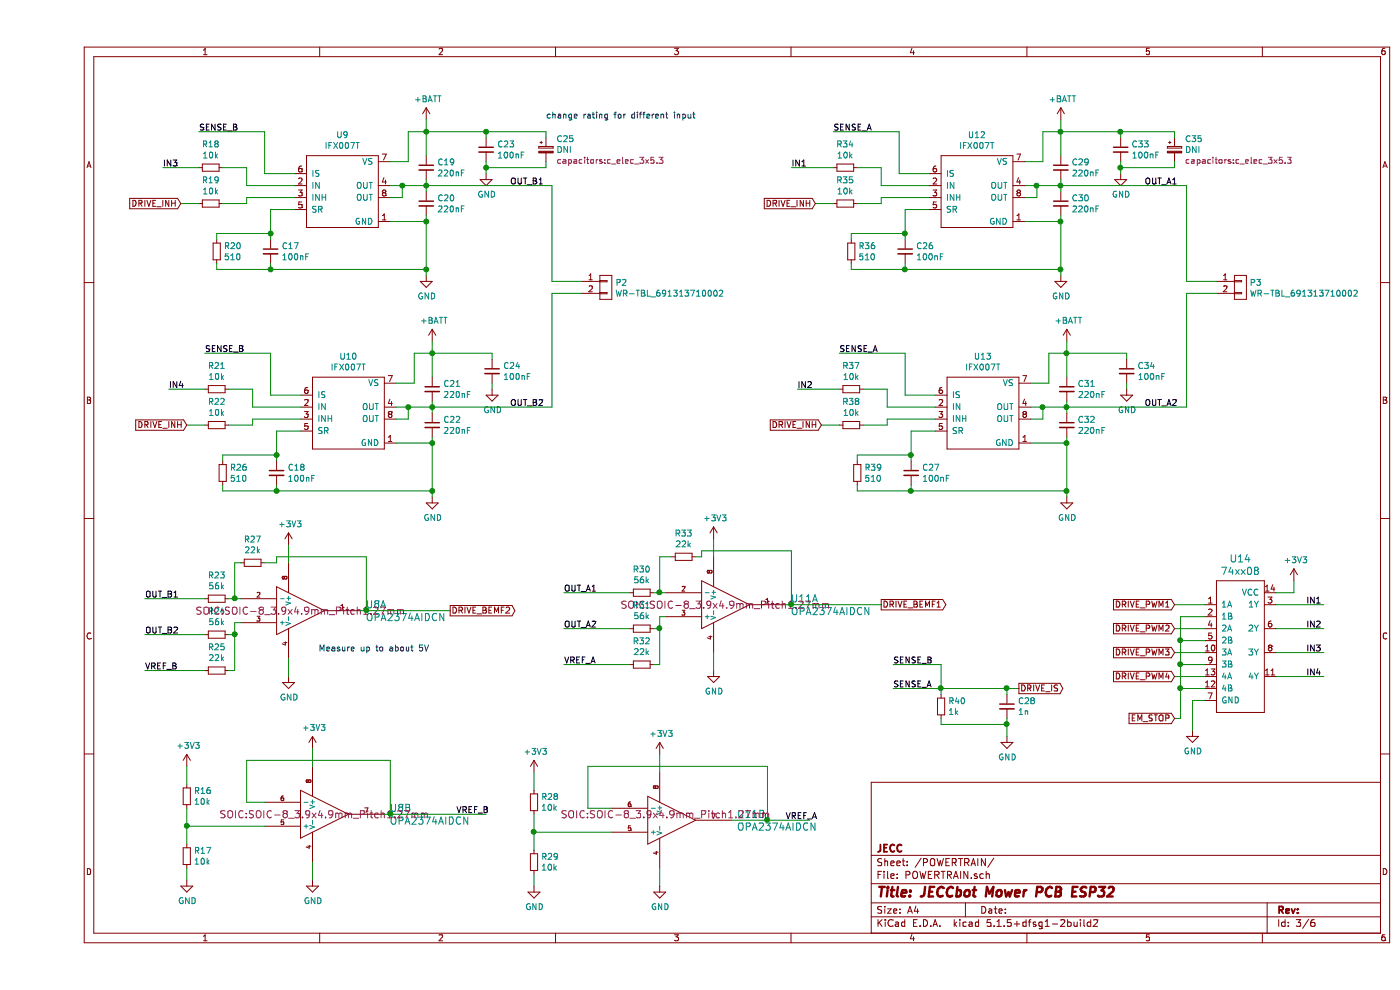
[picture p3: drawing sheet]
EESchema Schematic File Version 4
EELAYER 30 0
EELAYER END
$Descr A4 11693 8268
encoding utf-8
Sheet 3 6
Title "JECCbot Mower PCB ESP32"
Date ""
Rev ""
Comp "JECC"
Comment1 ""
Comment2 ""
Comment3 ""
Comment4 ""
$EndDescr
$Comp
L motor-driver:IFX007T U9
U 1 1
P 2500 1600
F 0 "U9" H 2550 2075 50  0000 C CNN
F 1 "IFX007T" H 2550 1984 50  0000 C CNN
F 2 "SOT_TO:TO-263-7Lead" H 2500 1600 50  0001 C CNN
F 3 "" H 2500 1600 50  0001 C CNN
	1    2500 1600
	1    0    0    -1  
$EndComp
$Comp
L devices:C_0603 C19
U 1 1
P 3250 1400
F 0 "C19" H 3342 1446 50  0000 L CNN
F 1 "220nF" H 3342 1355 50  0000 L CNN
F 2 "capacitors:C_0603" H 3250 1250 50  0001 C CNN
F 3 "" H 3250 1400 50  0000 C CNN
	1    3250 1400
	1    0    0    -1  
$EndComp
$Comp
L devices:C_0603 C20
U 1 1
P 3250 1700
F 0 "C20" H 3342 1746 50  0000 L CNN
F 1 "220nF" H 3342 1655 50  0000 L CNN
F 2 "capacitors:C_0603" H 3250 1550 50  0001 C CNN
F 3 "" H 3250 1700 50  0000 C CNN
	1    3250 1700
	1    0    0    -1  
$EndComp
$Comp
L devices:C_0603 C23
U 1 1
P 3750 1250
F 0 "C23" H 3842 1296 50  0000 L CNN
F 1 "100nF" H 3842 1205 50  0000 L CNN
F 2 "capacitors:C_0603" H 3750 1100 50  0001 C CNN
F 3 "" H 3750 1250 50  0000 C CNN
	1    3750 1250
	1    0    0    -1  
$EndComp
$Comp
L devices:R_0603 R20
U 1 1
P 1500 2100
F 0 "R20" H 1559 2146 50  0000 L CNN
F 1 "510" H 1559 2055 50  0000 L CNN
F 2 "resistors:R_0603" H 1500 1950 50  0001 C CNN
F 3 "" H 1500 2100 50  0000 C CNN
	1    1500 2100
	1    0    0    -1  
$EndComp
$Comp
L power-supply:+BATT #PWR053
U 1 1
P 3250 1000
F 0 "#PWR053" H 3250 850 50  0001 C CNN
F 1 "+BATT" H 3265 1173 50  0000 C CNN
F 2 "" H 3250 1000 50  0000 C CNN
F 3 "" H 3250 1000 50  0000 C CNN
	1    3250 1000
	1    0    0    -1  
$EndComp
Wire Wire Line
	2950 1550 3050 1550
Wire Wire Line
	3050 1550 3050 1650
Wire Wire Line
	3050 1650 2950 1650
Wire Wire Line
	3250 1600 3250 1550
Wire Wire Line
	3050 1550 3250 1550
Connection ~ 3050 1550
Connection ~ 3250 1550
Wire Wire Line
	3250 1550 3250 1500
Wire Wire Line
	3250 1800 3250 1850
Wire Wire Line
	3250 1850 2950 1850
Connection ~ 3250 1850
Wire Wire Line
	3250 1850 3250 2250
Wire Wire Line
	1500 2200 1500 2250
Wire Wire Line
	1500 2250 1950 2250
Connection ~ 3250 2250
Wire Wire Line
	3250 2250 3250 2300
Wire Wire Line
	1950 2200 1950 2250
Connection ~ 1950 2250
Wire Wire Line
	1950 2250 3250 2250
Wire Wire Line
	1500 2000 1500 1950
Wire Wire Line
	1500 1950 1950 1950
Wire Wire Line
	1950 1950 1950 2000
Wire Wire Line
	1950 1950 1950 1750
Wire Wire Line
	1950 1750 2150 1750
Connection ~ 1950 1950
Wire Wire Line
	2950 1350 3100 1350
Wire Wire Line
	3100 1350 3100 1100
Wire Wire Line
	3100 1100 3250 1100
Wire Wire Line
	3750 1100 3750 1150
Wire Wire Line
	3250 1300 3250 1100
Connection ~ 3250 1100
Wire Wire Line
	3250 1100 3750 1100
Wire Wire Line
	3250 1000 3250 1100
Wire Wire Line
	3750 1400 3750 1350
$Comp
L devices:R_0603 R18
U 1 1
P 1450 1400
F 0 "R18" V 1254 1400 50  0000 C CNN
F 1 "10k" V 1345 1400 50  0000 C CNN
F 2 "resistors:R_0603" H 1450 1250 50  0001 C CNN
F 3 "" H 1450 1400 50  0000 C CNN
	1    1450 1400
	0    1    1    0   
$EndComp
$Comp
L devices:R_0603 R19
U 1 1
P 1450 1700
F 0 "R19" V 1254 1700 50  0000 C CNN
F 1 "10k" V 1345 1700 50  0000 C CNN
F 2 "resistors:R_0603" H 1450 1550 50  0001 C CNN
F 3 "" H 1450 1700 50  0000 C CNN
	1    1450 1700
	0    1    1    0   
$EndComp
Wire Wire Line
	2150 1550 1750 1550
Wire Wire Line
	1750 1550 1750 1400
Wire Wire Line
	1750 1400 1550 1400
Wire Wire Line
	2150 1650 1750 1650
Wire Wire Line
	1750 1650 1750 1700
Wire Wire Line
	1750 1700 1550 1700
$Comp
L devices:C_0603 C17
U 1 1
P 1950 2100
F 0 "C17" H 2042 2146 50  0000 L CNN
F 1 "100nF" H 2042 2055 50  0000 L CNN
F 2 "capacitors:C_0603" H 1950 1950 50  0001 C CNN
F 3 "" H 1950 2100 50  0000 C CNN
	1    1950 2100
	1    0    0    -1  
$EndComp
Wire Wire Line
	2150 1450 1900 1450
Wire Wire Line
	1900 1450 1900 1100
Wire Wire Line
	1900 1100 1350 1100
Text Label 1350 1100 0    50   ~ 0
SENSE_B
$Comp
L motor-driver:IFX007T U10
U 1 1
P 2550 3450
F 0 "U10" H 2600 3925 50  0000 C CNN
F 1 "IFX007T" H 2600 3834 50  0000 C CNN
F 2 "SOT_TO:TO-263-7Lead" H 2550 3450 50  0001 C CNN
F 3 "" H 2550 3450 50  0001 C CNN
	1    2550 3450
	1    0    0    -1  
$EndComp
$Comp
L devices:C_0603 C21
U 1 1
P 3300 3250
F 0 "C21" H 3392 3296 50  0000 L CNN
F 1 "220nF" H 3392 3205 50  0000 L CNN
F 2 "capacitors:C_0603" H 3300 3100 50  0001 C CNN
F 3 "" H 3300 3250 50  0000 C CNN
	1    3300 3250
	1    0    0    -1  
$EndComp
$Comp
L devices:C_0603 C22
U 1 1
P 3300 3550
F 0 "C22" H 3392 3596 50  0000 L CNN
F 1 "220nF" H 3392 3505 50  0000 L CNN
F 2 "capacitors:C_0603" H 3300 3400 50  0001 C CNN
F 3 "" H 3300 3550 50  0000 C CNN
	1    3300 3550
	1    0    0    -1  
$EndComp
$Comp
L devices:C_0603 C24
U 1 1
P 3800 3100
F 0 "C24" H 3892 3146 50  0000 L CNN
F 1 "100nF" H 3892 3055 50  0000 L CNN
F 2 "capacitors:C_0603" H 3800 2950 50  0001 C CNN
F 3 "" H 3800 3100 50  0000 C CNN
	1    3800 3100
	1    0    0    -1  
$EndComp
$Comp
L devices:R_0603 R26
U 1 1
P 1550 3950
F 0 "R26" H 1609 3996 50  0000 L CNN
F 1 "510" H 1609 3905 50  0000 L CNN
F 2 "resistors:R_0603" H 1550 3800 50  0001 C CNN
F 3 "" H 1550 3950 50  0000 C CNN
	1    1550 3950
	1    0    0    -1  
$EndComp
$Comp
L power-supply:+BATT #PWR055
U 1 1
P 3300 2850
F 0 "#PWR055" H 3300 2700 50  0001 C CNN
F 1 "+BATT" H 3315 3023 50  0000 C CNN
F 2 "" H 3300 2850 50  0000 C CNN
F 3 "" H 3300 2850 50  0000 C CNN
	1    3300 2850
	1    0    0    -1  
$EndComp
Wire Wire Line
	3000 3400 3100 3400
Wire Wire Line
	3100 3400 3100 3500
Wire Wire Line
	3100 3500 3000 3500
Wire Wire Line
	3300 3450 3300 3400
Wire Wire Line
	3100 3400 3300 3400
Connection ~ 3100 3400
Connection ~ 3300 3400
Wire Wire Line
	3300 3400 3300 3350
Wire Wire Line
	3300 3650 3300 3700
Wire Wire Line
	3300 3700 3000 3700
Connection ~ 3300 3700
Wire Wire Line
	3300 3700 3300 4100
Wire Wire Line
	1550 4050 1550 4100
Wire Wire Line
	1550 4100 2000 4100
Connection ~ 3300 4100
Wire Wire Line
	3300 4100 3300 4150
Wire Wire Line
	2000 4050 2000 4100
Connection ~ 2000 4100
Wire Wire Line
	2000 4100 3300 4100
Wire Wire Line
	1550 3850 1550 3800
Wire Wire Line
	1550 3800 2000 3800
Wire Wire Line
	2000 3800 2000 3850
Wire Wire Line
	2000 3800 2000 3600
Wire Wire Line
	2000 3600 2200 3600
Connection ~ 2000 3800
Wire Wire Line
	3000 3200 3150 3200
Wire Wire Line
	3150 3200 3150 2950
Wire Wire Line
	3150 2950 3300 2950
Wire Wire Line
	3800 2950 3800 3000
Wire Wire Line
	3300 3150 3300 2950
Connection ~ 3300 2950
Wire Wire Line
	3300 2950 3800 2950
Wire Wire Line
	3300 2850 3300 2950
Wire Wire Line
	3800 3250 3800 3200
$Comp
L devices:R_0603 R21
U 1 1
P 1500 3250
F 0 "R21" V 1304 3250 50  0000 C CNN
F 1 "10k" V 1395 3250 50  0000 C CNN
F 2 "resistors:R_0603" H 1500 3100 50  0001 C CNN
F 3 "" H 1500 3250 50  0000 C CNN
	1    1500 3250
	0    1    1    0   
$EndComp
$Comp
L devices:R_0603 R22
U 1 1
P 1500 3550
F 0 "R22" V 1304 3550 50  0000 C CNN
F 1 "10k" V 1395 3550 50  0000 C CNN
F 2 "resistors:R_0603" H 1500 3400 50  0001 C CNN
F 3 "" H 1500 3550 50  0000 C CNN
	1    1500 3550
	0    1    1    0   
$EndComp
Wire Wire Line
	2200 3400 1800 3400
Wire Wire Line
	1800 3400 1800 3250
Wire Wire Line
	1800 3250 1600 3250
Wire Wire Line
	2200 3500 1800 3500
Wire Wire Line
	1800 3500 1800 3550
Wire Wire Line
	1800 3550 1600 3550
$Comp
L devices:C_0603 C18
U 1 1
P 2000 3950
F 0 "C18" H 2092 3996 50  0000 L CNN
F 1 "100nF" H 2092 3905 50  0000 L CNN
F 2 "capacitors:C_0603" H 2000 3800 50  0001 C CNN
F 3 "" H 2000 3950 50  0000 C CNN
	1    2000 3950
	1    0    0    -1  
$EndComp
Wire Wire Line
	2200 3300 1950 3300
Wire Wire Line
	1950 3300 1950 2950
Wire Wire Line
	1950 2950 1400 2950
Text Label 1400 2950 0    50   ~ 0
SENSE_B
Text GLabel 1200 1700 0    50   Input ~ 0
DRIVE_INH
Text GLabel 1250 3550 0    50   Input ~ 0
DRIVE_INH
Wire Wire Line
	1350 1700 1200 1700
Wire Wire Line
	1400 3550 1250 3550
Wire Wire Line
	3250 1550 4300 1550
Wire Wire Line
	4300 1550 4300 2350
Wire Wire Line
	4300 2350 4550 2350
Wire Wire Line
	4300 3400 4300 2450
Wire Wire Line
	4300 2450 4550 2450
Text Label 3950 1550 0    50   ~ 0
OUT_B1
Text Label 3950 3400 0    50   ~ 0
OUT_B2
$Comp
L motor-driver:IFX007T U12
U 1 1
P 7800 1600
F 0 "U12" H 7850 2075 50  0000 C CNN
F 1 "IFX007T" H 7850 1984 50  0000 C CNN
F 2 "SOT_TO:TO-263-7Lead" H 7800 1600 50  0001 C CNN
F 3 "" H 7800 1600 50  0001 C CNN
	1    7800 1600
	1    0    0    -1  
$EndComp
$Comp
L devices:C_0603 C29
U 1 1
P 8550 1400
F 0 "C29" H 8642 1446 50  0000 L CNN
F 1 "220nF" H 8642 1355 50  0000 L CNN
F 2 "capacitors:C_0603" H 8550 1250 50  0001 C CNN
F 3 "" H 8550 1400 50  0000 C CNN
	1    8550 1400
	1    0    0    -1  
$EndComp
$Comp
L devices:C_0603 C30
U 1 1
P 8550 1700
F 0 "C30" H 8642 1746 50  0000 L CNN
F 1 "220nF" H 8642 1655 50  0000 L CNN
F 2 "capacitors:C_0603" H 8550 1550 50  0001 C CNN
F 3 "" H 8550 1700 50  0000 C CNN
	1    8550 1700
	1    0    0    -1  
$EndComp
$Comp
L devices:C_0603 C33
U 1 1
P 9050 1250
F 0 "C33" H 9142 1296 50  0000 L CNN
F 1 "100nF" H 9142 1205 50  0000 L CNN
F 2 "capacitors:C_0603" H 9050 1100 50  0001 C CNN
F 3 "" H 9050 1250 50  0000 C CNN
	1    9050 1250
	1    0    0    -1  
$EndComp
$Comp
L devices:R_0603 R36
U 1 1
P 6800 2100
F 0 "R36" H 6859 2146 50  0000 L CNN
F 1 "510" H 6859 2055 50  0000 L CNN
F 2 "resistors:R_0603" H 6800 1950 50  0001 C CNN
F 3 "" H 6800 2100 50  0000 C CNN
	1    6800 2100
	1    0    0    -1  
$EndComp
$Comp
L power-supply:+BATT #PWR066
U 1 1
P 8550 1000
F 0 "#PWR066" H 8550 850 50  0001 C CNN
F 1 "+BATT" H 8565 1173 50  0000 C CNN
F 2 "" H 8550 1000 50  0000 C CNN
F 3 "" H 8550 1000 50  0000 C CNN
	1    8550 1000
	1    0    0    -1  
$EndComp
Wire Wire Line
	8250 1550 8350 1550
Wire Wire Line
	8350 1550 8350 1650
Wire Wire Line
	8350 1650 8250 1650
Wire Wire Line
	8550 1600 8550 1550
Wire Wire Line
	8350 1550 8550 1550
Connection ~ 8350 1550
Connection ~ 8550 1550
Wire Wire Line
	8550 1550 8550 1500
Wire Wire Line
	8550 1800 8550 1850
Wire Wire Line
	8550 1850 8250 1850
Connection ~ 8550 1850
Wire Wire Line
	8550 1850 8550 2250
Wire Wire Line
	6800 2200 6800 2250
Wire Wire Line
	6800 2250 7250 2250
Connection ~ 8550 2250
Wire Wire Line
	8550 2250 8550 2300
Wire Wire Line
	7250 2200 7250 2250
Connection ~ 7250 2250
Wire Wire Line
	7250 2250 8550 2250
Wire Wire Line
	6800 2000 6800 1950
Wire Wire Line
	6800 1950 7250 1950
Wire Wire Line
	7250 1950 7250 2000
Wire Wire Line
	7250 1950 7250 1750
Wire Wire Line
	7250 1750 7450 1750
Connection ~ 7250 1950
Wire Wire Line
	8250 1350 8400 1350
Wire Wire Line
	8400 1350 8400 1100
Wire Wire Line
	8400 1100 8550 1100
Wire Wire Line
	9050 1100 9050 1150
Wire Wire Line
	8550 1300 8550 1100
Connection ~ 8550 1100
Wire Wire Line
	8550 1100 9050 1100
Wire Wire Line
	8550 1000 8550 1100
Wire Wire Line
	9050 1400 9050 1350
$Comp
L devices:R_0603 R34
U 1 1
P 6750 1400
F 0 "R34" V 6554 1400 50  0000 C CNN
F 1 "10k" V 6645 1400 50  0000 C CNN
F 2 "resistors:R_0603" H 6750 1250 50  0001 C CNN
F 3 "" H 6750 1400 50  0000 C CNN
	1    6750 1400
	0    1    1    0   
$EndComp
$Comp
L devices:R_0603 R35
U 1 1
P 6750 1700
F 0 "R35" V 6554 1700 50  0000 C CNN
F 1 "10k" V 6645 1700 50  0000 C CNN
F 2 "resistors:R_0603" H 6750 1550 50  0001 C CNN
F 3 "" H 6750 1700 50  0000 C CNN
	1    6750 1700
	0    1    1    0   
$EndComp
Wire Wire Line
	7450 1550 7050 1550
Wire Wire Line
	7050 1550 7050 1400
Wire Wire Line
	7050 1400 6850 1400
Wire Wire Line
	7450 1650 7050 1650
Wire Wire Line
	7050 1650 7050 1700
Wire Wire Line
	7050 1700 6850 1700
$Comp
L devices:C_0603 C26
U 1 1
P 7250 2100
F 0 "C26" H 7342 2146 50  0000 L CNN
F 1 "100nF" H 7342 2055 50  0000 L CNN
F 2 "capacitors:C_0603" H 7250 1950 50  0001 C CNN
F 3 "" H 7250 2100 50  0000 C CNN
	1    7250 2100
	1    0    0    -1  
$EndComp
Wire Wire Line
	7450 1450 7200 1450
Wire Wire Line
	7200 1450 7200 1100
Wire Wire Line
	7200 1100 6650 1100
Text Label 6650 1100 0    50   ~ 0
SENSE_A
$Comp
L motor-driver:IFX007T U13
U 1 1
P 7850 3450
F 0 "U13" H 7900 3925 50  0000 C CNN
F 1 "IFX007T" H 7900 3834 50  0000 C CNN
F 2 "SOT_TO:TO-263-7Lead" H 7850 3450 50  0001 C CNN
F 3 "" H 7850 3450 50  0001 C CNN
	1    7850 3450
	1    0    0    -1  
$EndComp
$Comp
L devices:C_0603 C31
U 1 1
P 8600 3250
F 0 "C31" H 8692 3296 50  0000 L CNN
F 1 "220nF" H 8692 3205 50  0000 L CNN
F 2 "capacitors:C_0603" H 8600 3100 50  0001 C CNN
F 3 "" H 8600 3250 50  0000 C CNN
	1    8600 3250
	1    0    0    -1  
$EndComp
$Comp
L devices:C_0603 C32
U 1 1
P 8600 3550
F 0 "C32" H 8692 3596 50  0000 L CNN
F 1 "220nF" H 8692 3505 50  0000 L CNN
F 2 "capacitors:C_0603" H 8600 3400 50  0001 C CNN
F 3 "" H 8600 3550 50  0000 C CNN
	1    8600 3550
	1    0    0    -1  
$EndComp
$Comp
L devices:C_0603 C34
U 1 1
P 9100 3100
F 0 "C34" H 9192 3146 50  0000 L CNN
F 1 "100nF" H 9192 3055 50  0000 L CNN
F 2 "capacitors:C_0603" H 9100 2950 50  0001 C CNN
F 3 "" H 9100 3100 50  0000 C CNN
	1    9100 3100
	1    0    0    -1  
$EndComp
$Comp
L devices:R_0603 R39
U 1 1
P 6850 3950
F 0 "R39" H 6909 3996 50  0000 L CNN
F 1 "510" H 6909 3905 50  0000 L CNN
F 2 "resistors:R_0603" H 6850 3800 50  0001 C CNN
F 3 "" H 6850 3950 50  0000 C CNN
	1    6850 3950
	1    0    0    -1  
$EndComp
$Comp
L power-supply:+BATT #PWR068
U 1 1
P 8600 2850
F 0 "#PWR068" H 8600 2700 50  0001 C CNN
F 1 "+BATT" H 8615 3023 50  0000 C CNN
F 2 "" H 8600 2850 50  0000 C CNN
F 3 "" H 8600 2850 50  0000 C CNN
	1    8600 2850
	1    0    0    -1  
$EndComp
Wire Wire Line
	8300 3400 8400 3400
Wire Wire Line
	8400 3400 8400 3500
Wire Wire Line
	8400 3500 8300 3500
Wire Wire Line
	8600 3450 8600 3400
Wire Wire Line
	8400 3400 8600 3400
Connection ~ 8400 3400
Connection ~ 8600 3400
Wire Wire Line
	8600 3400 8600 3350
Wire Wire Line
	8600 3650 8600 3700
Wire Wire Line
	8600 3700 8300 3700
Connection ~ 8600 3700
Wire Wire Line
	8600 3700 8600 4100
Wire Wire Line
	6850 4050 6850 4100
Wire Wire Line
	6850 4100 7300 4100
Connection ~ 8600 4100
Wire Wire Line
	8600 4100 8600 4150
Wire Wire Line
	7300 4050 7300 4100
Connection ~ 7300 4100
Wire Wire Line
	7300 4100 8600 4100
Wire Wire Line
	6850 3850 6850 3800
Wire Wire Line
	6850 3800 7300 3800
Wire Wire Line
	7300 3800 7300 3850
Wire Wire Line
	7300 3800 7300 3600
Wire Wire Line
	7300 3600 7500 3600
Connection ~ 7300 3800
Wire Wire Line
	8300 3200 8450 3200
Wire Wire Line
	8450 3200 8450 2950
Wire Wire Line
	8450 2950 8600 2950
Wire Wire Line
	9100 2950 9100 3000
Wire Wire Line
	8600 3150 8600 2950
Connection ~ 8600 2950
Wire Wire Line
	8600 2950 9100 2950
Wire Wire Line
	8600 2850 8600 2950
Wire Wire Line
	9100 3250 9100 3200
$Comp
L devices:R_0603 R37
U 1 1
P 6800 3250
F 0 "R37" V 6604 3250 50  0000 C CNN
F 1 "10k" V 6695 3250 50  0000 C CNN
F 2 "resistors:R_0603" H 6800 3100 50  0001 C CNN
F 3 "" H 6800 3250 50  0000 C CNN
	1    6800 3250
	0    1    1    0   
$EndComp
$Comp
L devices:R_0603 R38
U 1 1
P 6800 3550
F 0 "R38" V 6604 3550 50  0000 C CNN
F 1 "10k" V 6695 3550 50  0000 C CNN
F 2 "resistors:R_0603" H 6800 3400 50  0001 C CNN
F 3 "" H 6800 3550 50  0000 C CNN
	1    6800 3550
	0    1    1    0   
$EndComp
Wire Wire Line
	7500 3400 7100 3400
Wire Wire Line
	7100 3400 7100 3250
Wire Wire Line
	7100 3250 6900 3250
Wire Wire Line
	7500 3500 7100 3500
Wire Wire Line
	7100 3500 7100 3550
Wire Wire Line
	7100 3550 6900 3550
$Comp
L devices:C_0603 C27
U 1 1
P 7300 3950
F 0 "C27" H 7392 3996 50  0000 L CNN
F 1 "100nF" H 7392 3905 50  0000 L CNN
F 2 "capacitors:C_0603" H 7300 3800 50  0001 C CNN
F 3 "" H 7300 3950 50  0000 C CNN
	1    7300 3950
	1    0    0    -1  
$EndComp
Wire Wire Line
	7500 3300 7250 3300
Wire Wire Line
	7250 3300 7250 2950
Wire Wire Line
	7250 2950 6700 2950
Text Label 6700 2950 0    50   ~ 0
SENSE_A
Text GLabel 6500 1700 0    50   Input ~ 0
DRIVE_INH
Text GLabel 6550 3550 0    50   Input ~ 0
DRIVE_INH
Wire Wire Line
	6650 1700 6500 1700
Wire Wire Line
	6700 3550 6550 3550
Wire Wire Line
	8550 1550 9600 1550
Wire Wire Line
	9600 1550 9600 2350
Wire Wire Line
	9600 2350 9850 2350
Wire Wire Line
	9600 3400 9600 2450
Wire Wire Line
	9600 2450 9850 2450
Text Label 9250 1550 0    50   ~ 0
OUT_A1
Text Label 9250 3400 0    50   ~ 0
OUT_A2
Wire Wire Line
	8600 3400 9600 3400
Wire Wire Line
	3300 3400 4300 3400
$Comp
L opamps:OPA2374AIDCN U11
U 1 1
P 5750 5050
F 0 "U11" H 6294 5103 60  0000 L CNN
F 1 "OPA2374AIDCN" H 6294 4997 60  0000 L CNN
F 2 "SOIC:SOIC-8_3.9x4.9mm_Pitch1.27mm" H 5750 5050 60  0000 C CNN
F 3 "" H 5750 5050 60  0000 C CNN
	1    5750 5050
	1    0    0    -1  
$EndComp
$Comp
L power-supply:+3V3 #PWR063
U 1 1
P 5650 4500
F 0 "#PWR063" H 5650 4350 50  0001 C CNN
F 1 "+3V3" H 5665 4673 50  0000 C CNN
F 2 "" H 5650 4500 50  0000 C CNN
F 3 "" H 5650 4500 50  0000 C CNN
	1    5650 4500
	1    0    0    -1  
$EndComp
$Comp
L power-supply:GND #PWR050
U 1 1
P 2100 5650
F 0 "#PWR050" H 2100 5400 50  0001 C CNN
F 1 "GND" H 2105 5477 50  0000 C CNN
F 2 "" H 2100 5650 50  0000 C CNN
F 3 "" H 2100 5650 50  0000 C CNN
	1    2100 5650
	1    0    0    -1  
$EndComp
$Comp
L power-supply:GND #PWR064
U 1 1
P 5650 5600
F 0 "#PWR064" H 5650 5350 50  0001 C CNN
F 1 "GND" H 5655 5427 50  0000 C CNN
F 2 "" H 5650 5600 50  0000 C CNN
F 3 "" H 5650 5600 50  0000 C CNN
	1    5650 5600
	1    0    0    -1  
$EndComp
Wire Wire Line
	5650 4650 5650 4500
Wire Wire Line
	5650 5450 5650 5600
Wire Wire Line
	2100 5500 2100 5650
$Comp
L opamps:OPA2374AIDCN U8
U 2 1
P 2400 6800
F 0 "U8" H 2944 6853 60  0000 L CNN
F 1 "OPA2374AIDCN" H 2944 6747 60  0000 L CNN
F 2 "SOIC:SOIC-8_3.9x4.9mm_Pitch1.27mm" H 2400 6800 60  0000 C CNN
F 3 "" H 2400 6800 60  0000 C CNN
	2    2400 6800
	1    0    0    -1  
$EndComp
$Comp
L opamps:OPA2374AIDCN U11
U 2 1
P 5300 6850
F 0 "U11" H 5844 6903 60  0000 L CNN
F 1 "OPA2374AIDCN" H 5844 6797 60  0000 L CNN
F 2 "SOIC:SOIC-8_3.9x4.9mm_Pitch1.27mm" H 5250 6900 60  0000 C CNN
F 3 "" H 5300 6850 60  0000 C CNN
	2    5300 6850
	1    0    0    -1  
$EndComp
$Comp
L power-supply:+3V3 #PWR051
U 1 1
P 2300 6250
F 0 "#PWR051" H 2300 6100 50  0001 C CNN
F 1 "+3V3" H 2315 6423 50  0000 C CNN
F 2 "" H 2300 6250 50  0000 C CNN
F 3 "" H 2300 6250 50  0000 C CNN
	1    2300 6250
	1    0    0    -1  
$EndComp
$Comp
L power-supply:+3V3 #PWR061
U 1 1
P 5200 6300
F 0 "#PWR061" H 5200 6150 50  0001 C CNN
F 1 "+3V3" H 5215 6473 50  0000 C CNN
F 2 "" H 5200 6300 50  0000 C CNN
F 3 "" H 5200 6300 50  0000 C CNN
	1    5200 6300
	1    0    0    -1  
$EndComp
$Comp
L power-supply:GND #PWR052
U 1 1
P 2300 7350
F 0 "#PWR052" H 2300 7100 50  0001 C CNN
F 1 "GND" H 2305 7177 50  0000 C CNN
F 2 "" H 2300 7350 50  0000 C CNN
F 3 "" H 2300 7350 50  0000 C CNN
	1    2300 7350
	1    0    0    -1  
$EndComp
$Comp
L power-supply:GND #PWR062
U 1 1
P 5200 7400
F 0 "#PWR062" H 5200 7150 50  0001 C CNN
F 1 "GND" H 5205 7227 50  0000 C CNN
F 2 "" H 5200 7400 50  0000 C CNN
F 3 "" H 5200 7400 50  0000 C CNN
	1    5200 7400
	1    0    0    -1  
$EndComp
Wire Wire Line
	5200 6450 5200 6300
Wire Wire Line
	5200 7250 5200 7400
Wire Wire Line
	2300 6400 2300 6250
Wire Wire Line
	2300 7200 2300 7350
$Comp
L devices:R_0603 R27
U 1 1
P 1800 4700
F 0 "R27" V 1604 4700 50  0000 C CNN
F 1 "22k" V 1695 4700 50  0000 C CNN
F 2 "resistors:R_0603" H 1800 4550 50  0001 C CNN
F 3 "" H 1800 4700 50  0000 C CNN
	1    1800 4700
	0    1    1    0   
$EndComp
$Comp
L devices:R_0603 R25
U 1 1
P 1500 5600
F 0 "R25" V 1304 5600 50  0000 C CNN
F 1 "22k" V 1395 5600 50  0000 C CNN
F 2 "resistors:R_0603" H 1500 5450 50  0001 C CNN
F 3 "" H 1500 5600 50  0000 C CNN
	1    1500 5600
	0    1    1    0   
$EndComp
$Comp
L devices:R_0603 R23
U 1 1
P 1500 5000
F 0 "R23" V 1304 5000 50  0000 C CNN
F 1 "56k" V 1395 5000 50  0000 C CNN
F 2 "resistors:R_0603" H 1500 4850 50  0001 C CNN
F 3 "" H 1500 5000 50  0000 C CNN
	1    1500 5000
	0    1    1    0   
$EndComp
$Comp
L devices:R_0603 R24
U 1 1
P 1500 5300
F 0 "R24" V 1304 5300 50  0000 C CNN
F 1 "56k" V 1395 5300 50  0000 C CNN
F 2 "resistors:R_0603" H 1500 5150 50  0001 C CNN
F 3 "" H 1500 5300 50  0000 C CNN
	1    1500 5300
	0    1    1    0   
$EndComp
$Comp
L opamps:OPA2374AIDCN U8
U 1 1
P 2200 5100
F 0 "U8" H 2744 5153 60  0000 L CNN
F 1 "OPA2374AIDCN" H 2744 5047 60  0000 L CNN
F 2 "SOIC:SOIC-8_3.9x4.9mm_Pitch1.27mm" H 2200 5100 60  0000 C CNN
F 3 "" H 2200 5100 60  0000 C CNN
	1    2200 5100
	1    0    0    -1  
$EndComp
$Comp
L devices:R_0603 R32
U 1 1
P 5050 5550
F 0 "R32" V 4854 5550 50  0000 C CNN
F 1 "22k" V 4945 5550 50  0000 C CNN
F 2 "resistors:R_0603" H 5050 5400 50  0001 C CNN
F 3 "" H 5050 5550 50  0000 C CNN
	1    5050 5550
	0    1    1    0   
$EndComp
$Comp
L devices:R_0603 R30
U 1 1
P 5050 4950
F 0 "R30" V 4854 4950 50  0000 C CNN
F 1 "56k" V 4945 4950 50  0000 C CNN
F 2 "resistors:R_0603" H 5050 4800 50  0001 C CNN
F 3 "" H 5050 4950 50  0000 C CNN
	1    5050 4950
	0    1    1    0   
$EndComp
$Comp
L devices:R_0603 R31
U 1 1
P 5050 5250
F 0 "R31" V 4854 5250 50  0000 C CNN
F 1 "56k" V 4945 5250 50  0000 C CNN
F 2 "resistors:R_0603" H 5050 5100 50  0001 C CNN
F 3 "" H 5050 5250 50  0000 C CNN
	1    5050 5250
	0    1    1    0   
$EndComp
$Comp
L devices:R_0603 R33
U 1 1
P 5400 4650
F 0 "R33" V 5204 4650 50  0000 C CNN
F 1 "22k" V 5295 4650 50  0000 C CNN
F 2 "resistors:R_0603" H 5400 4500 50  0001 C CNN
F 3 "" H 5400 4650 50  0000 C CNN
	1    5400 4650
	0    1    1    0   
$EndComp
Wire Wire Line
	5250 4950 5200 4950
Wire Wire Line
	5300 4650 5200 4650
Wire Wire Line
	5200 4650 5200 4950
Connection ~ 5200 4950
Wire Wire Line
	5200 4950 5150 4950
Wire Wire Line
	1700 4700 1650 4700
Wire Wire Line
	1650 4700 1650 5000
Wire Wire Line
	1650 5000 1600 5000
Wire Wire Line
	1700 5000 1650 5000
Connection ~ 1650 5000
Wire Wire Line
	1700 5200 1650 5200
Wire Wire Line
	1650 5600 1600 5600
Wire Wire Line
	1600 5300 1650 5300
Wire Wire Line
	1650 5200 1650 5300
Connection ~ 1650 5300
Wire Wire Line
	1650 5300 1650 5600
Wire Wire Line
	5250 5150 5200 5150
Wire Wire Line
	5200 5150 5200 5250
Wire Wire Line
	5200 5550 5150 5550
Wire Wire Line
	5150 5250 5200 5250
Connection ~ 5200 5250
Wire Wire Line
	5200 5250 5200 5550
Wire Wire Line
	6250 5050 6300 5050
$Comp
L power-supply:+3V3 #PWR049
U 1 1
P 2100 4550
F 0 "#PWR049" H 2100 4400 50  0001 C CNN
F 1 "+3V3" H 2115 4723 50  0000 C CNN
F 2 "" H 2100 4550 50  0000 C CNN
F 3 "" H 2100 4550 50  0000 C CNN
	1    2100 4550
	1    0    0    -1  
$EndComp
Wire Wire Line
	2700 5100 2750 5100
Wire Wire Line
	2100 4700 2100 4550
Wire Wire Line
	2750 5100 2750 4650
Wire Wire Line
	2750 4650 2000 4650
Wire Wire Line
	2000 4650 2000 4700
Wire Wire Line
	2000 4700 1900 4700
Wire Wire Line
	6300 5050 6300 4600
Wire Wire Line
	6300 4600 5550 4600
Wire Wire Line
	5550 4600 5550 4650
Wire Wire Line
	5550 4650 5500 4650
Connection ~ 6300 5050
Wire Wire Line
	6300 5050 7050 5050
Wire Wire Line
	1400 5000 900  5000
Wire Wire Line
	1400 5300 900  5300
Wire Wire Line
	1400 5600 900  5600
Text Label 900  5000 0    50   ~ 0
OUT_B1
Text Label 900  5300 0    50   ~ 0
OUT_B2
Text Label 900  5600 0    50   ~ 0
VREF_B
Wire Wire Line
	4950 4950 4400 4950
Wire Wire Line
	4950 5250 4400 5250
Wire Wire Line
	4950 5550 4400 5550
Text Label 4400 4950 0    50   ~ 0
OUT_A1
Text Label 4400 5250 0    50   ~ 0
OUT_A2
Text Label 4400 5550 0    50   ~ 0
VREF_A
$Comp
L devices:R_0603 R16
U 1 1
P 1250 6650
F 0 "R16" H 1309 6696 50  0000 L CNN
F 1 "10k" H 1309 6605 50  0000 L CNN
F 2 "resistors:R_0603" H 1250 6500 50  0001 C CNN
F 3 "" H 1250 6650 50  0000 C CNN
	1    1250 6650
	1    0    0    -1  
$EndComp
$Comp
L devices:R_0603 R17
U 1 1
P 1250 7150
F 0 "R17" H 1309 7196 50  0000 L CNN
F 1 "10k" H 1309 7105 50  0000 L CNN
F 2 "resistors:R_0603" H 1250 7000 50  0001 C CNN
F 3 "" H 1250 7150 50  0000 C CNN
	1    1250 7150
	1    0    0    -1  
$EndComp
$Comp
L power-supply:+3V3 #PWR047
U 1 1
P 1250 6400
F 0 "#PWR047" H 1250 6250 50  0001 C CNN
F 1 "+3V3" H 1265 6573 50  0000 C CNN
F 2 "" H 1250 6400 50  0000 C CNN
F 3 "" H 1250 6400 50  0000 C CNN
	1    1250 6400
	1    0    0    -1  
$EndComp
$Comp
L power-supply:GND #PWR048
U 1 1
P 1250 7350
F 0 "#PWR048" H 1250 7100 50  0001 C CNN
F 1 "GND" H 1255 7177 50  0000 C CNN
F 2 "" H 1250 7350 50  0000 C CNN
F 3 "" H 1250 7350 50  0000 C CNN
	1    1250 7350
	1    0    0    -1  
$EndComp
Wire Wire Line
	2900 6800 2950 6800
Wire Wire Line
	1900 6700 1750 6700
Wire Wire Line
	1750 6700 1750 6350
Wire Wire Line
	1750 6350 2950 6350
Wire Wire Line
	2950 6350 2950 6800
Wire Wire Line
	2950 6800 3750 6800
Wire Wire Line
	1250 6900 1250 6750
Wire Wire Line
	1250 7050 1250 6900
Connection ~ 1250 6900
Wire Wire Line
	1250 6900 1900 6900
Wire Wire Line
	1250 6550 1250 6400
Wire Wire Line
	1250 7350 1250 7250
Wire Wire Line
	4600 6400 6100 6400
Wire Wire Line
	6100 6400 6100 6850
Wire Wire Line
	6100 6850 5800 6850
Wire Wire Line
	4600 6400 4600 6750
Wire Wire Line
	4600 6750 4800 6750
Text GLabel 7050 5050 2    50   Output ~ 0
DRIVE_BEMF1
Text Label 3500 6800 0    50   ~ 0
VREF_B
Wire Wire Line
	4250 1150 4250 1100
Wire Wire Line
	4250 1100 3750 1100
Connection ~ 3750 1100
Wire Wire Line
	4250 1400 4250 1350
Wire Wire Line
	3750 1400 4250 1400
Wire Wire Line
	9500 1350 9500 1400
Wire Wire Line
	9500 1400 9050 1400
Wire Wire Line
	9050 1100 9500 1100
Wire Wire Line
	9500 1100 9500 1150
Connection ~ 9050 1100
$Comp
L devices:R_0603 R28
U 1 1
P 4150 6700
F 0 "R28" H 4209 6746 50  0000 L CNN
F 1 "10k" H 4209 6655 50  0000 L CNN
F 2 "resistors:R_0603" H 4150 6550 50  0001 C CNN
F 3 "" H 4150 6700 50  0000 C CNN
	1    4150 6700
	1    0    0    -1  
$EndComp
$Comp
L devices:R_0603 R29
U 1 1
P 4150 7200
F 0 "R29" H 4209 7246 50  0000 L CNN
F 1 "10k" H 4209 7155 50  0000 L CNN
F 2 "resistors:R_0603" H 4150 7050 50  0001 C CNN
F 3 "" H 4150 7200 50  0000 C CNN
	1    4150 7200
	1    0    0    -1  
$EndComp
$Comp
L power-supply:+3V3 #PWR059
U 1 1
P 4150 6450
F 0 "#PWR059" H 4150 6300 50  0001 C CNN
F 1 "+3V3" H 4165 6623 50  0000 C CNN
F 2 "" H 4150 6450 50  0000 C CNN
F 3 "" H 4150 6450 50  0000 C CNN
	1    4150 6450
	1    0    0    -1  
$EndComp
$Comp
L power-supply:GND #PWR060
U 1 1
P 4150 7400
F 0 "#PWR060" H 4150 7150 50  0001 C CNN
F 1 "GND" H 4155 7227 50  0000 C CNN
F 2 "" H 4150 7400 50  0000 C CNN
F 3 "" H 4150 7400 50  0000 C CNN
	1    4150 7400
	1    0    0    -1  
$EndComp
Wire Wire Line
	4150 6950 4150 6800
Wire Wire Line
	4150 7100 4150 6950
Connection ~ 4150 6950
Wire Wire Line
	4150 6950 4800 6950
Wire Wire Line
	4150 6600 4150 6450
Wire Wire Line
	4150 7400 4150 7300
Connection ~ 2950 6800
Wire Wire Line
	6100 6850 6450 6850
Connection ~ 6100 6850
Text Label 6250 6850 0    50   ~ 0
VREF_A
Wire Wire Line
	3750 1450 3750 1400
Connection ~ 3750 1400
Wire Wire Line
	9050 1450 9050 1400
Connection ~ 9050 1400
$Comp
L power-supply:GND #PWR054
U 1 1
P 3250 2300
F 0 "#PWR054" H 3250 2050 50  0001 C CNN
F 1 "GND" H 3255 2127 50  0000 C CNN
F 2 "" H 3250 2300 50  0000 C CNN
F 3 "" H 3250 2300 50  0000 C CNN
	1    3250 2300
	1    0    0    -1  
$EndComp
$Comp
L power-supply:GND #PWR056
U 1 1
P 3300 4150
F 0 "#PWR056" H 3300 3900 50  0001 C CNN
F 1 "GND" H 3305 3977 50  0000 C CNN
F 2 "" H 3300 4150 50  0000 C CNN
F 3 "" H 3300 4150 50  0000 C CNN
	1    3300 4150
	1    0    0    -1  
$EndComp
$Comp
L power-supply:GND #PWR067
U 1 1
P 8550 2300
F 0 "#PWR067" H 8550 2050 50  0001 C CNN
F 1 "GND" H 8555 2127 50  0000 C CNN
F 2 "" H 8550 2300 50  0000 C CNN
F 3 "" H 8550 2300 50  0000 C CNN
	1    8550 2300
	1    0    0    -1  
$EndComp
$Comp
L power-supply:GND #PWR070
U 1 1
P 9050 1450
F 0 "#PWR070" H 9050 1200 50  0001 C CNN
F 1 "GND" H 9055 1277 50  0000 C CNN
F 2 "" H 9050 1450 50  0000 C CNN
F 3 "" H 9050 1450 50  0000 C CNN
	1    9050 1450
	1    0    0    -1  
$EndComp
$Comp
L power-supply:GND #PWR069
U 1 1
P 8600 4150
F 0 "#PWR069" H 8600 3900 50  0001 C CNN
F 1 "GND" H 8605 3977 50  0000 C CNN
F 2 "" H 8600 4150 50  0000 C CNN
F 3 "" H 8600 4150 50  0000 C CNN
	1    8600 4150
	1    0    0    -1  
$EndComp
$Comp
L power-supply:GND #PWR057
U 1 1
P 3750 1450
F 0 "#PWR057" H 3750 1200 50  0001 C CNN
F 1 "GND" H 3755 1277 50  0000 C CNN
F 2 "" H 3750 1450 50  0000 C CNN
F 3 "" H 3750 1450 50  0000 C CNN
	1    3750 1450
	1    0    0    -1  
$EndComp
$Comp
L power-supply:GND #PWR058
U 1 1
P 3800 3250
F 0 "#PWR058" H 3800 3000 50  0001 C CNN
F 1 "GND" H 3805 3077 50  0000 C CNN
F 2 "" H 3800 3250 50  0000 C CNN
F 3 "" H 3800 3250 50  0000 C CNN
	1    3800 3250
	1    0    0    -1  
$EndComp
$Comp
L power-supply:GND #PWR071
U 1 1
P 9100 3250
F 0 "#PWR071" H 9100 3000 50  0001 C CNN
F 1 "GND" H 9105 3077 50  0000 C CNN
F 2 "" H 9100 3250 50  0000 C CNN
F 3 "" H 9100 3250 50  0000 C CNN
	1    9100 3250
	1    0    0    -1  
$EndComp
$Comp
L devices:CP_Small C25
U 1 1
P 4250 1250
F 0 "C25" H 4338 1341 50  0000 L CNN
F 1 "DNI" H 4338 1250 50  0000 L CNN
F 2 "capacitors:c_elec_3x5.3" H 4338 1159 50  0000 L CNN
F 3 "" H 4250 1250 50  0000 C CNN
	1    4250 1250
	1    0    0    -1  
$EndComp
Connection ~ 2750 5100
Text Notes 2350 5450 0    50   ~ 0
Measure up to about 5V 
Text GLabel 3450 5100 2    50   Output ~ 0
DRIVE_BEMF2
Wire Wire Line
	2750 5100 3450 5100
$Comp
L devices:CP_Small C35
U 1 1
P 9500 1250
F 0 "C35" H 9588 1341 50  0000 L CNN
F 1 "DNI" H 9588 1250 50  0000 L CNN
F 2 "capacitors:c_elec_3x5.3" H 9588 1159 50  0000 L CNN
F 3 "" H 9500 1250 50  0000 C CNN
	1    9500 1250
	1    0    0    -1  
$EndComp
Text Notes 4250 1000 0    50   ~ 0
change rating for different input
Text GLabel 8200 5750 2    50   Output ~ 0
DRIVE_IS
$Comp
L devices:R_0603 R40
U 1 1
P 7550 5900
F 0 "R40" H 7609 5946 50  0000 L CNN
F 1 "1k" H 7609 5855 50  0000 L CNN
F 2 "resistors:R_0603" H 7550 5750 50  0001 C CNN
F 3 "" H 7550 5900 50  0000 C CNN
	1    7550 5900
	1    0    0    -1  
$EndComp
$Comp
L devices:C_0603 C28
U 1 1
P 8100 5900
F 0 "C28" H 8192 5946 50  0000 L CNN
F 1 "1n" H 8192 5855 50  0000 L CNN
F 2 "capacitors:C_0603" H 8100 5750 50  0001 C CNN
F 3 "" H 8100 5900 50  0000 C CNN
	1    8100 5900
	1    0    0    -1  
$EndComp
Wire Wire Line
	8100 5800 8100 5750
Wire Wire Line
	8100 5750 7550 5750
Wire Wire Line
	7550 5750 7550 5800
Wire Wire Line
	7550 6000 7550 6050
Wire Wire Line
	7550 6050 8100 6050
Wire Wire Line
	8100 6050 8100 6000
Wire Wire Line
	8100 5750 8200 5750
Connection ~ 8100 5750
Connection ~ 7550 5750
Wire Wire Line
	7150 5750 7550 5750
Text Label 7150 5750 0    50   ~ 0
SENSE_A
Wire Wire Line
	7550 5750 7550 5550
Wire Wire Line
	7550 5550 7150 5550
Text Label 7150 5550 0    50   ~ 0
SENSE_B
Wire Wire Line
	1050 1400 1350 1400
Wire Wire Line
	1100 3250 1400 3250
Wire Wire Line
	6350 3250 6700 3250
Wire Wire Line
	6300 1400 6650 1400
Text Label 1050 1400 0    50   ~ 0
IN3
Text Label 1100 3250 0    50   ~ 0
IN4
Text Label 6300 1400 0    50   ~ 0
IN1
Text Label 6350 3250 0    50   ~ 0
IN2
$Comp
L IC_logic:74xx08 U14
U 1 1
P 9850 5350
F 0 "U14" H 10050 6037 60  0000 C CNN
F 1 "74xx08" H 10050 5931 60  0000 C CNN
F 2 "SOIC:SOIC-14_3.9x8.7mm_Pitch1.27mm" H 10150 5200 60  0001 C CNN
F 3 "" H 9850 5350 60  0000 C CNN
	1    9850 5350
	1    0    0    -1  
$EndComp
Text GLabel 9500 5050 0    50   Input ~ 0
DRIVE_PWM1
Text GLabel 9500 5250 0    50   Input ~ 0
DRIVE_PWM2
Text GLabel 9500 5450 0    50   Input ~ 0
DRIVE_PWM3
Text GLabel 9500 5650 0    50   Input ~ 0
DRIVE_PWM4
Wire Wire Line
	9500 5050 9750 5050
Wire Wire Line
	9500 5250 9750 5250
Wire Wire Line
	9500 5450 9750 5450
Wire Wire Line
	9500 5650 9750 5650
Wire Wire Line
	10350 5050 10750 5050
Wire Wire Line
	10350 5250 10750 5250
Wire Wire Line
	10350 5450 10750 5450
Wire Wire Line
	10350 5650 10750 5650
Text Label 10600 5050 0    50   ~ 0
IN1
Text Label 10600 5250 0    50   ~ 0
IN2
Text Label 10600 5450 0    50   ~ 0
IN3
Text Label 10600 5650 0    50   ~ 0
IN4
Wire Wire Line
	9750 5150 9550 5150
Wire Wire Line
	9550 5150 9550 5350
Wire Wire Line
	9750 5350 9550 5350
Connection ~ 9550 5350
Wire Wire Line
	9550 5350 9550 5550
Wire Wire Line
	9750 5550 9550 5550
Connection ~ 9550 5550
Wire Wire Line
	9550 5550 9550 5750
Wire Wire Line
	9750 5750 9550 5750
Connection ~ 9550 5750
Wire Wire Line
	9550 5750 9550 6000
Text GLabel 9500 6000 0    50   Input ~ 0
EM_STOP
Wire Wire Line
	9500 6000 9550 6000
$Comp
L power-supply:+3V3 #PWR073
U 1 1
P 10500 4850
F 0 "#PWR073" H 10500 4700 50  0001 C CNN
F 1 "+3V3" H 10515 5023 50  0000 C CNN
F 2 "" H 10500 4850 50  0000 C CNN
F 3 "" H 10500 4850 50  0000 C CNN
	1    10500 4850
	1    0    0    -1  
$EndComp
$Comp
L power-supply:GND #PWR072
U 1 1
P 9650 6100
F 0 "#PWR072" H 9650 5850 50  0001 C CNN
F 1 "GND" H 9655 5927 50  0000 C CNN
F 2 "" H 9650 6100 50  0000 C CNN
F 3 "" H 9650 6100 50  0000 C CNN
	1    9650 6100
	1    0    0    -1  
$EndComp
Wire Wire Line
	10350 4950 10500 4950
Wire Wire Line
	10500 4950 10500 4850
Wire Wire Line
	9650 6100 9650 5850
Wire Wire Line
	9650 5850 9750 5850
$Comp
L power-supply:GND #PWR065
U 1 1
P 8100 6150
F 0 "#PWR065" H 8100 5900 50  0001 C CNN
F 1 "GND" H 8105 5977 50  0000 C CNN
F 2 "" H 8100 6150 50  0000 C CNN
F 3 "" H 8100 6150 50  0000 C CNN
	1    8100 6150
	1    0    0    -1  
$EndComp
Wire Wire Line
	8100 6150 8100 6050
Connection ~ 8100 6050
$Comp
L mechanical-connectors:WR-TBL_691313710002 P2
U 1 1
P 4750 2400
F 0 "P2" H 4828 2441 50  0000 L CNN
F 1 "WR-TBL_691313710002" H 4828 2350 50  0000 L CNN
F 2 "mechanical-connectors:WR-TBL_691313710002" H 4650 2450 50  0001 C CNN
F 3 "" H 4750 2400 50  0000 C CNN
	1    4750 2400
	1    0    0    -1  
$EndComp
$Comp
L mechanical-connectors:WR-TBL_691313710002 P3
U 1 1
P 10050 2400
F 0 "P3" H 10128 2441 50  0000 L CNN
F 1 "WR-TBL_691313710002" H 10128 2350 50  0000 L CNN
F 2 "mechanical-connectors:WR-TBL_691313710002" H 9950 2450 50  0001 C CNN
F 3 "" H 10050 2400 50  0000 C CNN
	1    10050 2400
	1    0    0    -1  
$EndComp
$EndSCHEMATC
